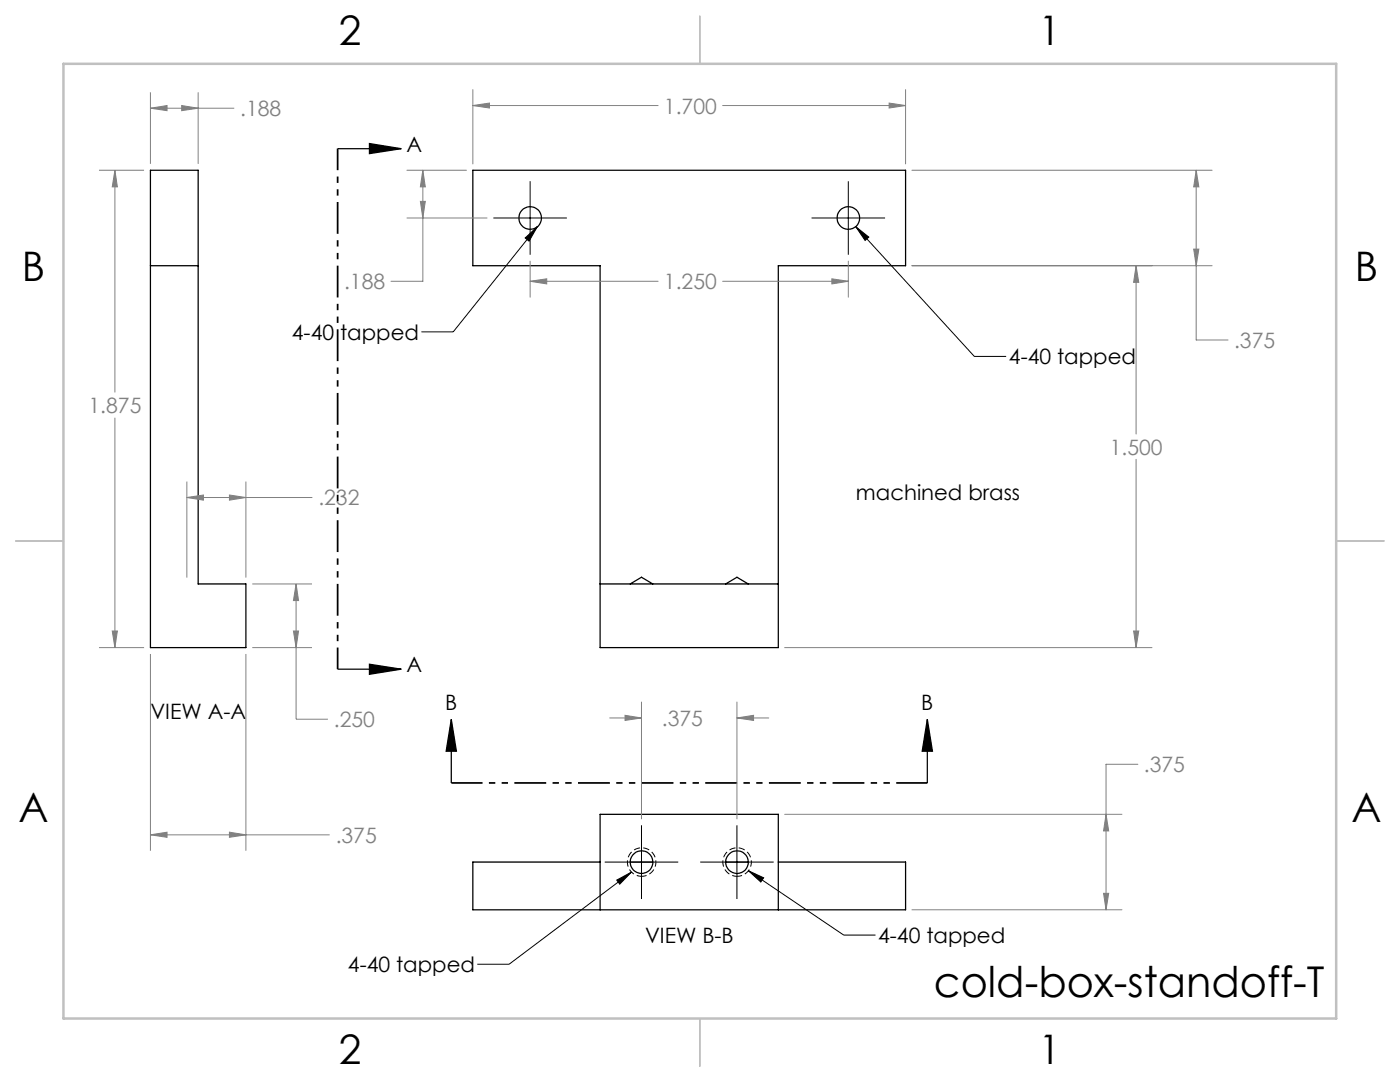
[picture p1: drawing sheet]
<svg xmlns="http://www.w3.org/2000/svg" width="279mm" height="216mm" viewBox="0 0 279 216" stroke-linecap="round" stroke-linejoin="round" font-family="sans-serif">
<g fill="none" stroke="#000" stroke-width=".25">
<path d="M30 34h9.5v82.5h9.6v12.7h-19.1zM67.4 29.7h12.7M73.7 28.6l6.4 1.1-6.4 1zM94.4 34h86.3v19h-25.4v76.2h-35.5v-76.2h-25.4zM30 53h9.5M119.8 116.5h35.5M125.8 116.5l2.2-1.3 2.3 1.3M144.8 116.5l2.3-1.3 2.2 1.3M67.4 133.5h12.7M73.7 132.5l6.4 1-6.4 1zM90.1 143.5l1 6.4h-2.1zM90.1 143.5v12.7"/>
<path d="M185.1 143.5l1 6.4h-2.1zM185.1 143.5v12.7M119.8 172h-25.4v9.5h86.3v-9.5h-25.4M125.8 172h4.5M144.8 172h4.5M119.8 181.5v-19h35.5v19"/>
<circle cx="105.8" cy="43.5" r="2.25"/>
<circle cx="169.3" cy="43.5" r="2.25"/>
<circle cx="128" cy="172" r="2.27"/>
<circle cx="147.1" cy="172" r="2.27"/>
</g>
<g fill="none" stroke="#808080" stroke-width=".2">
<path d="M30 18.4v14.3M39.5 18.4v14.3M94.4 17.9v14.8M180.7 17.9v14.8M19.8 34h9M22.9 34l.5 3.3h-1zM22.9 34v44.3M30 21.6h16.7M30 21.6l3.3-.5v1zM36.3 21.1l3.2 .5-3.2 .5zM81.2 34h11.9M84.4 34l.5 3.3h-1z"/>
<path d="M84.4 34v22.1h-6.4M94.4 21.1l3.3-.5v1zM94.4 21.1h36.9M144.2 21.1h36.5M177.4 20.6l3.3 .5-3.3 .5zM182 34h59.9M238.7 34l.6 3.3h-1.1zM238.7 34v33.8h6.4M81.2 43.5h16M83.9 40.2h1l-.5 3.3zM105.8 56.1l3.3-.5v1.1zM105.8 52.1v7.2"/>
<path d="M105.8 56.1h25.5M144.2 56.1h25.1M166 55.6l3.3 .5-3.3 .6zM169.3 52.1v7.2M182 53h59.9M226.7 53l.6 3.3h-1.1zM226.7 53v33.6M238.2 49.7h1.1l-.6 3.3zM22.9 83.4v45.8M37.3 99.3l3.3-.5v1zM37.3 96.1v19.2M37.3 99.3h25"/>
<path d="M45.8 98.8l3.3 .5-3.3 .5zM49.1 96.1v19.2M226.7 91.7v37.5M50.3 116.5h12M59.1 116.5l.5 3.3h-1zM59.1 116.5v27h6.3M19.8 129.2h9M22.4 125.9h1l-.5 3.3zM30 130.5v39.3M49.1 130.5v39.3M50.3 129.2h12M58.6 125.9h1l-.5 3.3z"/>
<path d="M156.6 129.2h73.3M226.2 125.9h1.1l-.6 3.3zM121.7 143.3h6.3M124.7 142.7l3.3 .6-3.3 .5zM128 140.1v23.3M147.1 143.3l3.3-.6v1.1zM147.1 140.1v23.3M147.1 143.3h6.3M227.1 152.5h-6.4v29M30 166.6h35.8M30 166.6l3.3-.5v1zM45.8 166.1l3.3 .5-3.3 .5z"/>
<path d="M156.6 162.5h67.3M220.2 178.3h1.1l-.6 3.2zM220.7 162.5l.6 3.3h-1.1zM182 181.5h41.9"/>
</g>
<path d="M128.1 174.9a2.84 2.84 0 0 1-2.5-4.2 2.84 2.84 0 0 1 4.8-.2 2.84 2.84 0 0 1-2.1 4.3l-.2 .1M147.1 174.9a2.84 2.84 0 0 1-2.5-4.2 2.84 2.84 0 0 1 4.9-.2 2.84 2.84 0 0 1-2.2 4.3l-.2 .1" fill="none" stroke="#000" stroke-width=".2" stroke-dasharray="1.3 .6" stroke-dashoffset=".3" stroke-linecap="butt"/>
<g fill="none" stroke="#000" stroke-width=".2">
<path d="M105.8 36.2v14.6M169.3 36.2v14.6M98.5 43.5h14.6M104.8 47.5l2.4-2.3-1.6 2.9zM107.2 45.2l-16.7 21h-6.4M162 43.5h14.6M170.8 45.2l23.7 25.9h6.3M170.8 45.2l2.6 2.1-.8 .7zM120.7 172h14.7M123.1 175.6l2.9-1.6-2.3 2.4zM126 174l-24.4 18.4h-6.4M128 164.7v14.7"/>
<path d="M139.7 172h14.7M147.1 164.7v14.7M149.4 173.7l19 12.9h6.3M149.4 173.7l3 1.5-.6 .8z"/>
</g>
<path d="M67.4 29.6v103.9" fill="none" stroke="#000" stroke-width=".35" stroke-dasharray="6.3 1.3 1.3 1.3 1.3 1.3" stroke-dashoffset="2" stroke-linecap="butt"/>
<path d="M90.1 156.2h95" fill="none" stroke="#000" stroke-width=".35" stroke-dasharray="6.3 1.3 1.3 1.3 1.3 1.3" stroke-dashoffset=".1" stroke-linecap="butt"/>
<path d="M139.7 3.2v9.5M3.1 107.9h9.6M266.7 107.9h9.5M139.7 203.2v9.6" fill="none" stroke="#c0c0c0" stroke-width=".25"/>
<path d="M12.7 12.7h254v190.5h-254z" fill="none" stroke="#c0c0c0" stroke-width=".5"/>
<path d="M73.7 28.6l6.4 1.1-6.4 1zM73.7 132.5l6.4 1-6.4 1zM90.1 143.5l1 6.4h-2.1zM185.1 143.5l1 6.4h-2.1z" fill="#000"/>
<path d="M177.4 20.6l3.3 .5-3.3 .5zM94.4 21.1l3.3-.5v1zM238.2 49.7h1.1l-.6 3.3zM238.7 34l.6 3.3h-1.1zM166 55.6l3.3 .5-3.3 .6zM105.8 56.1l3.3-.5v1.1zM83.9 40.2h1l-.5 3.3zM84.4 34l.5 3.3h-1zM226.7 53l.6 3.3h-1.1zM226.2 125.9h1.1l-.6 3.3zM220.7 162.5l.6 3.3h-1.1zM220.2 178.3h1.1l-.6 3.2zM124.7 142.7l3.3 .6-3.3 .5zM147.1 143.3l3.3-.6v1.1z" fill="#808080"/>
<path d="M170.8 45.2l2.6 2.1-.8 .7zM104.8 47.5l2.4-2.3-1.6 2.9zM149.4 173.7l3 1.5-.6 .8zM123.1 175.6l2.9-1.6-2.3 2.4z" fill="#000"/>
<path d="M22.9 34l.5 3.3h-1zM22.4 125.9h1l-.5 3.3zM30 166.6l3.3-.5v1zM45.8 166.1l3.3 .5-3.3 .5zM59.1 116.5l.5 3.3h-1zM58.6 125.9h1l-.5 3.3zM37.3 99.3l3.3-.5v1zM45.8 98.8l3.3 .5-3.3 .5zM36.3 21.1l3.2 .5-3.2 .5zM30 21.6l3.3-.5v1z" fill="#808080"/>
<text font-size="8.5" x="186.4" y="199">cold-box-standoff-T</text>
<g font-size="8.1">
<text x="67.6" y="8.9">2</text>
<text x="207.3" y="8.9">1</text>
<text x="4.4" y="56.1">B</text>
<text x="270.4" y="56.1">B</text>
<text x="3.7" y="164.1">A</text>
<text x="269.7" y="164.1">A</text>
<text x="67.6" y="212.4">2</text>
<text x="207.3" y="212.4">1</text>
</g>
<g font-size="4.2" fill="#808080">
<text x="47.9" y="23.2">.188</text>
<text x="132.5" y="22.6">1.700</text>
<text x="68.7" y="57.7">.188</text>
<text x="132.5" y="57.7">1.250</text>
<text x="246.3" y="69.4">.375</text>
<text x="17.7" y="82.4">1.875</text>
<text x="221.5" y="90.7">1.500</text>
<text x="63.5" y="100.8">.232</text>
<text x="66.6" y="145.1">.250</text>
<text x="132.1" y="144.8">.375</text>
<text x="228.3" y="154.1">.375</text>
<text x="67" y="168.2">.375</text>
</g>
<g font-size="4.2">
<text x="81.1" y="30.3">A</text>
<text x="58.3" y="67.8">4-40 tapped</text>
<text x="201.4" y="72.7">4-40 tapped</text>
<text x="170.8" y="99.9">machined brass</text>
<text x="81.1" y="134.1">A</text>
<text x="30" y="143.5">VIEW A-A</text>
<text x="88.9" y="141.6">B</text>
<text x="183.9" y="141.6">B</text>
<text x="128.7" y="188.2">VIEW B-B</text>
<text x="175.3" y="188.2">4-40 tapped</text>
<text x="69.4" y="194">4-40 tapped</text>
</g>
</svg>
